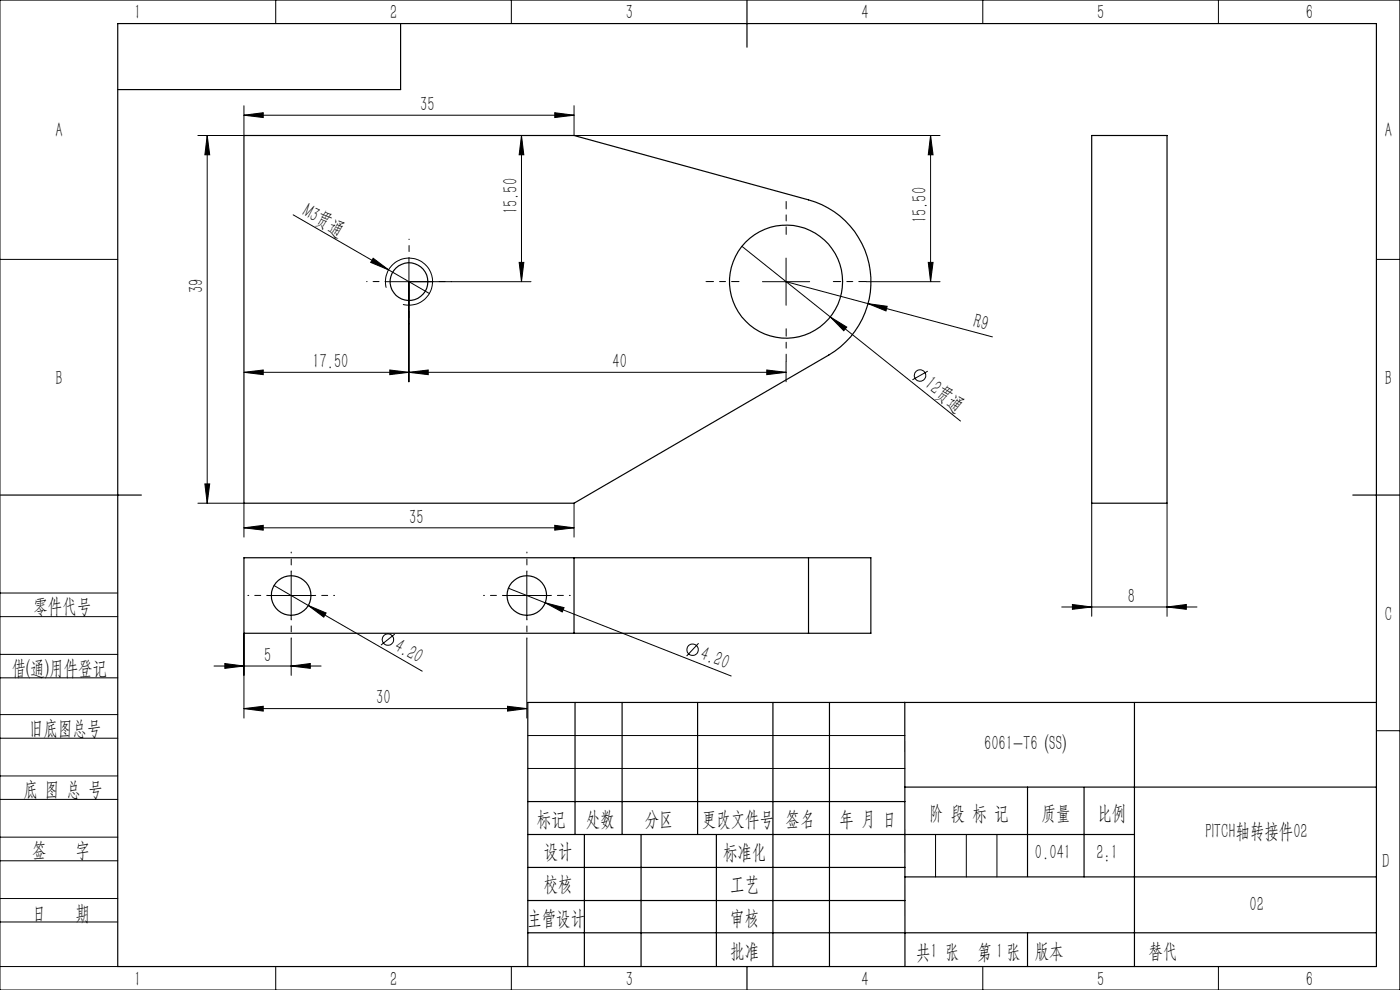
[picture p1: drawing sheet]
<svg xmlns="http://www.w3.org/2000/svg" width="297mm" height="210mm" viewBox="0 0 297 210" stroke-linecap="round" stroke-linejoin="round" font-family="sans-serif">
<g fill="none" stroke="#000" stroke-width=".21">
<path d="M0 0h297v210h-297zM58.5 0v5M108.5 0v5M208.5 0v5M258.5 0v5M44 28.7v78M44 28.7l.5 4.1h-1zM51.8 24.4l4-.5v1zM51.8 22.4v6.3h-9.8M51.8 24.4h70M110.6 28.7v31.1M110.6 28.7l.5 4.1h-1z"/>
<path d="M117.7 23.9l4.1 .5-4.1 .5zM121.8 22.4v6.3h77.6M197.4 28.7l.5 4.1h-1zM197.4 28.7v31.1M0 55h25M62.2 45.6l28.9 16.7M79.2 54.8l3.2 2.4-3.8-1.5zM81.8 59.8h30.8M86.7 54.7v26.3M110.1 55.7h1l-.5 4.1zM157.4 52.2l18.7 15M161.7 59.8h10.1"/>
<path d="M166.8 54.7v10.1M166.8 59.8l43.7 11.7M183.8 59.8h15.6M196.9 55.7h1l-.5 4.1zM292 55h5M51.8 79l4-.5v1zM51.8 79h115M82 61a5 5 0 0 1 4.4-6.2 5 5 0 0 1 5.4 5.4 5 5 0 0 1-6.3 4.4M82.7 78.5l4 .5-4 .5zM86.7 79l4.1-.5v1zM162.7 78.5l4.1 .5-4.1 .5zM166.8 76.8v4.2"/>
<path d="M176.1 67.2l3.5 2.2-.6 .8zM176.1 67.2l27.7 22.1M184.1 64.4l4.1 .6-.2 1zM196.8 78.7l-3.2 1.9M42 106.7h9.8v7.2M43.5 102.6h1l-.5 4.1zM51.8 112l4-.6v1.1zM51.8 112h70M117.7 111.4l4.1 .6-4.1 .5zM121.8 106.7v7.2M231.6 106.7v24M247.6 106.7v24"/>
<path d="M0 138.8h25M0 125.8h25M0 130.8h25M51.8 134.3v18M56.8 126.3h9.9M58.1 124.2l7.3 4.2M61.8 121.3v10M61.8 135.5v7.8M65.4 128.4l3.8 1.6-.5 .9zM65.4 128.4l24.2 14M83.7 134.5l-2.9 2.3M106.8 126.3h10"/>
<path d="M107.8 124.8l7.9 3.1M111.8 121.3v10M111.8 135.5v16.8M115.7 127.9l4 1-.4 .9zM115.7 127.9l39.4 15.5M148.2 136.4l-2.5 2.8M225.2 128.8h28.7M227.5 128.2l4.1 .6-4.1 .4zM247.6 128.8l4.1-.6v1zM0 143.8h25M0 156.6h25M0 151.6h25"/>
<path d="M45.4 141.3h22.7M47.7 140.7l4.1 .6-4.1 .5zM51.8 150.3l4-.5v1zM51.8 150.3h60M61.8 141.3l4-.6v1.1zM107.7 149.8l4.1 .5-4.1 .5zM112 156h80M292 155h5M0 169.6h25M0 164.6h25M0 177.6h25M112 163h80"/>
<path d="M198.5 177v9M205 177v9M211.5 177v9M0 182.6h25M0 190.6h25M0 195.6h25M0 205h25M58.5 205v5M108.5 205v5M208.5 205v5M258.5 205v5"/>
<circle cx="195.2" cy="79.7" r="1.22"/>
<circle cx="82.3" cy="135.7" r="1.21"/>
<circle cx="146.9" cy="137.8" r="1.21"/>
</g>
<g fill="none" stroke="#000" stroke-width=".25">
<path d="M25 5h267v200h-267zM85 5v14h-60M158.5 0v10M51.8 28.7h70l49.7 13.7a18 18 0 0 1 13.1 15 18 18 0 0 1-8.8 17.9l-54 31.4h-70zM231.6 28.7h16v78h-16zM0 105h30M121.8 118.3v16M171.5 118.3h13.2v16h-13.2M171.5 118.3h-119.7v16h119.7M171.5 118.3v16M287 105h10M122 149v28"/>
<path d="M132 149v28M148 149v28M164 149v56M176 149v56M191.9 149l.1 56M240.7 149v56M292 149h-180v56M112 177h128.7M112 170h80M124 177v28M136 177v28M152 177v28"/>
<path d="M191.9 167h100.1M218 167v18.9M230 167v19M112 197.9h180M112 184h80M112 191h80M192 186h100M218 197.9v7.1M158.5 205v5"/>
<circle cx="86.8" cy="59.7" r="4"/>
<circle cx="166.8" cy="59.8" r="12"/>
<circle cx="61.8" cy="126.3" r="4.2"/>
<circle cx="111.8" cy="126.3" r="4.2"/>
</g>
<path d="M81.8 59.7h-4M86.8 54.7v-4M91.8 59.7h4M86.8 64.7v4" fill="none" stroke="#000" stroke-width=".21" stroke-dasharray="30.5 1.3 1.3 1.3" stroke-dashoffset="30.4"/>
<path d="M156.8 59.7h-7M166.8 49.7v-7M176.8 59.7h7M166.8 69.7v7" fill="none" stroke="#000" stroke-width=".21" stroke-dasharray="30.5 1.3 1.3 1.3" stroke-dashoffset="28.9"/>
<path d="M56.8 126.3h-4.2M61.8 121.3v-4.2M61.8 131.3v4.2M66.8 126.3h4.2M106.8 126.3h-4.2M111.8 121.3v-4.2M111.8 131.3v4.2M116.8 126.3h4.2" fill="none" stroke="#000" stroke-width=".21" stroke-dasharray="30.5 1.3 1.3 1.3" stroke-dashoffset="30.3"/>
<g fill="#000">
<path d="M79.2 54.8l3.2 2.4-3.8-1.5zM176.1 67.2l3.5 2.2-.6 .8zM184.1 64.4l4.1 .6-.2 1zM65.4 128.4l3.8 1.6-.5 .9zM115.7 127.9l4 1-.4 .9z"/>
<path d="M44 28.7l.5 4.1h-1zM43.5 102.6h1l-.5 4.1z"/>
<path d="M117.7 23.9l4.1 .5-4.1 .5zM51.8 24.4l4-.5v1zM82.7 78.5l4 .5-4 .5zM51.8 79l4-.5v1zM162.7 78.5l4.1 .5-4.1 .5zM86.7 79l4.1-.5v1zM247.6 128.8l4.1-.6v1zM227.5 128.2l4.1 .6-4.1 .4zM61.8 141.3l4-.6v1.1zM47.7 140.7l4.1 .6-4.1 .5zM107.7 149.8l4.1 .5-4.1 .5zM51.8 150.3l4-.5v1z"/>
<path d="M110.1 55.7h1l-.5 4.1zM110.6 28.7l.5 4.1h-1zM196.9 55.7h1l-.5 4.1zM197.4 28.7l.5 4.1h-1z"/>
<path d="M51.8 112l4-.6v1.1zM117.7 111.4l4.1 .6-4.1 .5z"/>
</g>
<g font-size="4.4">
<text x="28.5" y="4.1">1</text>
<text x="82.7" y="4.1">2</text>
<text x="132.7" y="4.1">3</text>
<text x="182.7" y="4.1">4</text>
<text x="232.7" y="4.1">5</text>
<text x="277" y="4.1">6</text>
<text x="89.1" y="23.5">35</text>
<text x="11.7" y="29.1">A</text>
<text x="293.8" y="29.1">A</text>
<text x="64" y="45.6" transform="rotate(30 64 45.6)">M3贯通</text>
<text x="109.8" y="45.5" transform="rotate(-90 109.8 45.5)">15.50</text>
<text x="196.6" y="47.4" transform="rotate(-90 196.6 47.4)">15.50</text>
<text x="43.1" y="62.1" transform="rotate(-90 43.1 62.1)">39</text>
<text x="206.3" y="69.4" transform="rotate(15 206.3 69.4)">R9</text>
<text x="11.7" y="81.6">B</text>
<text x="66.3" y="78.1">17.50</text>
<text x="130" y="78.1">40</text>
<text x="195.9" y="81.9" transform="rotate(39 195.9 81.9)">12贯通</text>
<text x="293.8" y="81.6">B</text>
<text x="86.8" y="111.1">35</text>
<text x="7.1" y="130.1">零件代号</text>
<text x="239.3" y="127.9">8</text>
<text x="293.7" y="131.6">C</text>
<text x="83.4" y="137.8" transform="rotate(30 83.4 137.8)">4.20</text>
<text x="2.5" y="143.2">借(通)用件登记</text>
<text x="56.1" y="140.4">5</text>
<text x="148.3" y="139.8" transform="rotate(21 148.3 139.8)">4.20</text>
<text x="79.8" y="149.4">30</text>
<text x="6.2" y="155.8">旧底图总号</text>
<text x="208.8" y="159.1">6061-T6 (SS)</text>
<text x="5" y="168.9">底 图 总 号</text>
<text x="197.1" y="173.8">阶 段 标 记</text>
<text x="221" y="173.8">质量</text>
<text x="232.8" y="173.8">比例</text>
<text x="113.9" y="175.2">标记</text>
<text x="124.3" y="175.2">处数</text>
<text x="136.8" y="175.2">分区</text>
<text x="148.9" y="175.2">更改文件号</text>
<text x="166.7" y="175.2">签名</text>
<text x="178.1" y="175.2">年 月 日</text>
<text x="255.8" y="177.9">PITCH轴转接件02</text>
<text x="6.8" y="181.9">签</text>
<text x="16" y="181.9">字</text>
<text x="115.3" y="182.1">设计</text>
<text x="153.4" y="182.2">标准化</text>
<text x="219.6" y="182.1">0.041</text>
<text x="232.6" y="182.1">2:1</text>
<text x="293.2" y="184.1">D</text>
<text x="115.3" y="189">校核</text>
<text x="154.9" y="189">工艺</text>
<text x="6.8" y="195.2">日</text>
<text x="16" y="195.2">期</text>
<text x="111.9" y="196.2">主管设计</text>
<text x="154.9" y="196.2">审核</text>
<text x="265.1" y="193.2">02</text>
<text x="154.9" y="203.1">批准</text>
<text x="194.4" y="203.4">共 张</text>
<text x="197.4" y="203.1">1</text>
<text x="207.4" y="203.4">第 张</text>
<text x="211.3" y="203.1">1</text>
<text x="219.5" y="203.1">版本</text>
<text x="243.6" y="203.1">替代</text>
<text x="28.5" y="209.1">1</text>
<text x="82.7" y="209.1">2</text>
<text x="132.7" y="209.1">3</text>
<text x="182.7" y="209.1">4</text>
<text x="232.7" y="209.1">5</text>
<text x="277" y="209.1">6</text>
</g>
</svg>
